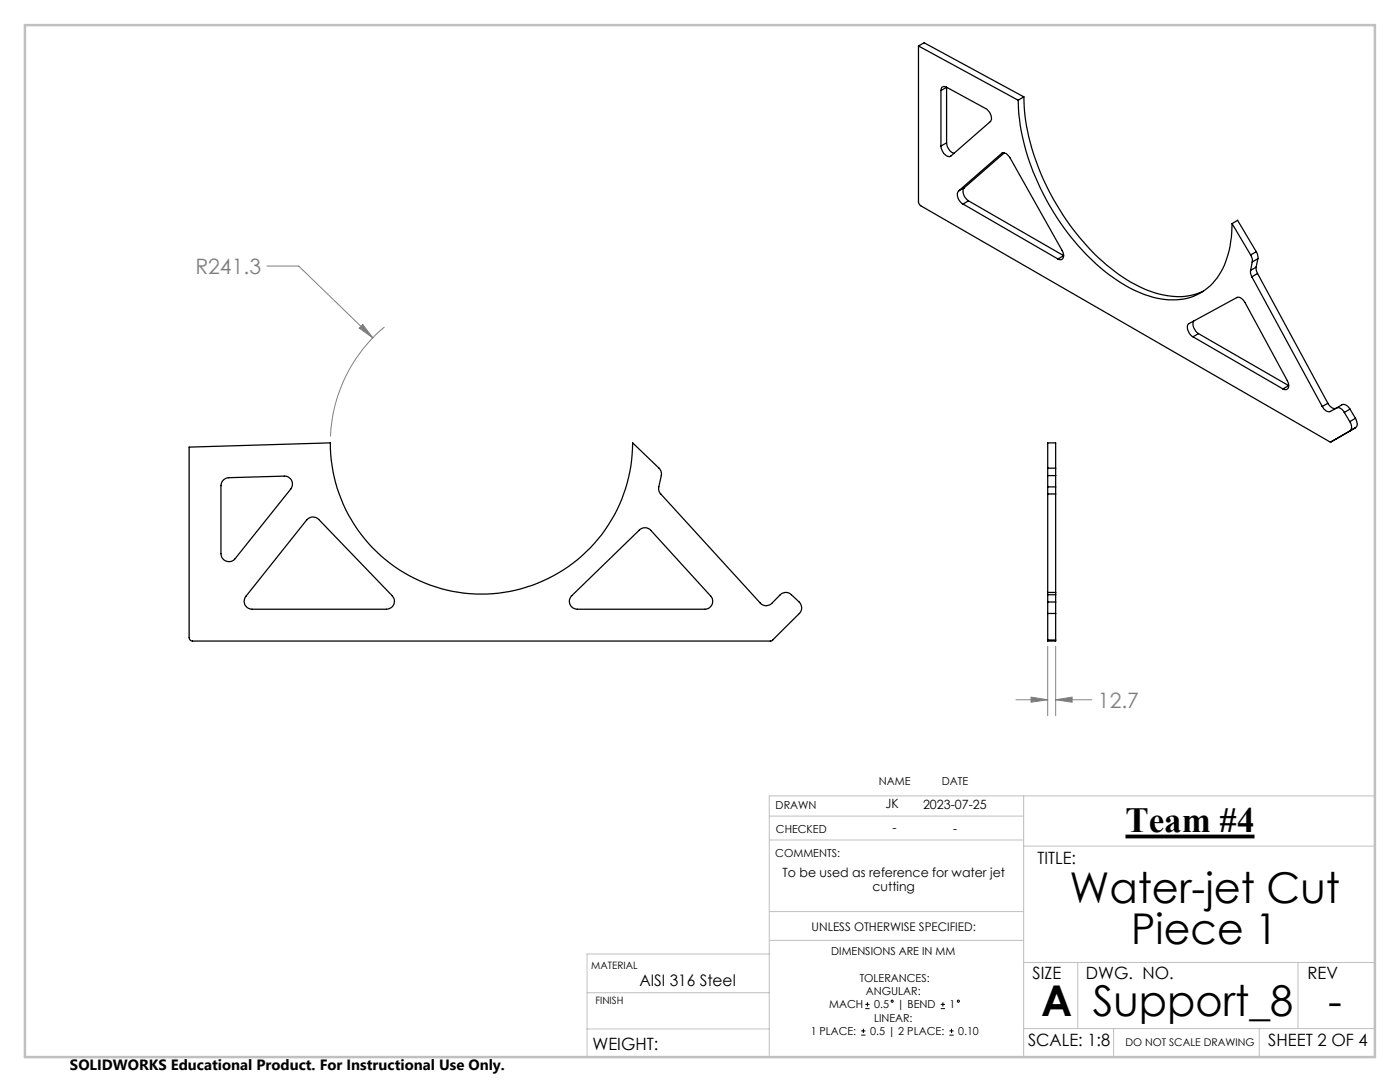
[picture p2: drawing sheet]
<svg xmlns="http://www.w3.org/2000/svg" width="279mm" height="216mm" viewBox="0 0 279 216" stroke-linecap="round" stroke-linejoin="round" font-family="sans-serif">
<g fill="none" stroke="#000" stroke-width=".25">
<path d="M183.3 9.2v31.2l.3 .5 81.8 47.3h.2M183.3 9.2l19.9 10.8M183.3 9.2l1.1-.7 19.9 10.8M187.8 18.1v11M188.9 17.4a.69 .69 0 0 0-.8 0 .69 .69 0 0 0-.3 .7M188.9 17.4l7.8 4.3a2.2 2.2 0 0 1 1 2.5l-7.9 6.9a1.33 1.33 0 0 1-1.7-1l-.3-1M188.9 17.4l-1.1 .7M188.9 17.4v11.1M204.3 19.3a45.9 45.9 0 0 0 9.1 25.4 37.5 37.5 0 0 0 15.5 13.2 13.8 13.8 0 0 0 11.3 .2M204.3 19.3l-1.1 .7M188.9 28.5a2.38 2.38 0 0 0 1.5 2.1M188.9 28.5l-1.1 .6"/>
<path d="M191.3 38.1a1.94 1.94 0 0 0 .9 2.6M192.4 37.5a1.98 1.98 0 0 0 .9 2.6M192.4 37.5l-1.1 .6M199.9 30.6a1.32 1.32 0 0 1 1.7 .9l10.3 18.5a1.15 1.15 0 0 1-.2 1.8l-.6-.1M199.9 30.6l-8.6 7.5M200.1 30.5l-.2 .1M200.4 30.5l-8 7M203.2 20a45.6 45.6 0 0 0 9.1 25.4 37.5 37.5 0 0 0 15.5 13.1 13.7 13.7 0 0 0 11.5 .1 12.3 12.3 0 0 0 6-8.7l.4-2.5 .2-2.8M192.2 40.7l18.9 11M193.3 40.1l19 10.9-1.2 .7M193.3 40.1l-1.1 .6M245.9 44.6l3.7 6.3"/>
<path d="M245.9 44.6l1.1-.6 3.7 6.2M249.6 50.9l.3 .7v.7M249.6 53.9v.5l.2 .8M249.8 55.2l14.1 25.9M249.9 52.3l-.3 1.6M250.7 53.3l.3 1.3M250.7 53.3l-1.1 .6M250.7 50.2l.3 .6v.8M250.7 50.2l-1.1 .7M251 54.6l-1.2 .6M251 54.6l14 25.9M251 51.6l-1.1 .7"/>
<path d="M251 51.6l-.3 1.7M238.1 67.2a2.1 2.1 0 0 1-.9-2.6l9.6-5.2a1.39 1.39 0 0 1 1.7 1l8.4 15.5a1.14 1.14 0 0 1-.3 1.9l-.6-.2M238.1 67.2l17.9 10.4M238.3 64a2.05 2.05 0 0 0 .9 2.6M239.2 66.6l18 10.3-1.2 .7M239.2 66.6l-1.1 .6M37.7 89.2l28.2-.8a30.2 30.2 0 0 0 30.2 30.1 30.2 30.2 0 0 0 30.2-30.1l5.2 5a1.56 1.56 0 0 1 .5 1.5l-.5 2.3a1.64 1.64 0 0 0 .4 1.4l19.8 21.7a1.55 1.55 0 0 0 2.3 .1l1.7-1.7a1.56 1.56 0 0 1 2.2 0l1.6 1.4a1.6 1.6 0 0 1 0 2.3l-5.6 5.5h-115.5a.73 .73 0 0 1-.7-.7zM44.5 95.9l.6-.5 .5-.1 11.1-.3a1.59 1.59 0 0 1 1.5 .9 1.59 1.59 0 0 1-.2 1.7l-11.1 13.9a1.59 1.59 0 0 1-1.7 .5 1.59 1.59 0 0 1-1.1-1.5v-13.6zM209.1 93.4v1.5M209.1 97.2v1.4M209.1 93.4v-5h1.6v5M209.1 94.9v2.3"/>
<path d="M209.1 98.6v19.6M209.1 98.6h1.6M209.1 93.4h1.6M209.1 94.9h1.6M209.1 97.2h1.6M210.7 93.4v1.5M210.7 97.2v1.4M210.7 94.9v2.3M210.7 98.6v19.6M263.9 81.1a1.43 1.43 0 0 0 1.6 1l1.2-.7M265 80.5a1.54 1.54 0 0 0 1.6 1M265 80.5l-1.1 .6"/>
<path d="M266.7 81.4a1.26 1.26 0 0 1 1.6 .9M266.7 81.4l1.1-.6a1.38 1.38 0 0 1 1.6 .8M268.3 82.3l1.1 1.8M269.4 84.1a1.47 1.47 0 0 1 0 1.9M269.4 86l-3.8 2.2M269.4 81.6l-1.1 .7M269.4 81.6l1.1 1.9M270.5 83.5a1.41 1.41 0 0 1 0 1.8M270.5 83.5l-1.1 .6M270.5 85.3l-1.1 .7M270.5 85.3l-4.9 2.9M61.2 103.8a1.59 1.59 0 0 1 2.4-.2l14.7 15.3a1.58 1.58 0 0 1 .3 1.7 1.58 1.58 0 0 1-1.5 1h-26.8a1.57 1.57 0 0 1-1.4-.9 1.57 1.57 0 0 1 .2-1.7z"/>
<path d="M113.9 119l13.7-13.2a1.57 1.57 0 0 1 2.3 0l11.9 13.1a1.57 1.57 0 0 1 .3 1.7 1.57 1.57 0 0 1-1.4 1h-25.5a1.59 1.59 0 0 1-1.4-.9 1.59 1.59 0 0 1 .1-1.7zM209.1 118.2v.5M209.1 118.2h1.6M209.1 118.7v1.4M209.1 118.7h1.6M210.7 118.2v.5M210.7 118.7v1.4M209.1 120.1v2.3M209.1 127.7v.2h1.6v-.2M209.1 122.4h1.6M209.1 120.1h1.6M209.1 127.7h1.6"/>
<path d="M209.1 122.4v5.3M210.7 120.1v2.3M210.7 122.4v5.3"/>
</g>
<path d="M224.6 166.9h25.8" fill="none" stroke="#000" stroke-width=".75" stroke-linecap="butt"/>
<g fill="none" stroke="#000" stroke-width=".2">
<path d="M173.1 200v.8M188.2 200v.8M171.9 206.6h.8M171.9 205.7h.8M172.3 205.3v.8M172.7 201.3h.8M172.7 200.4h.8M187.7 201.3h.9M187.7 200.4h.9M189.5 206.6h.8M189.5 205.7h.8M189.9 205.3v.8"/>
<circle cx="178" cy="199.8" r=".21"/>
<circle cx="191.3" cy="199.8" r=".22"/>
</g>
<path d="M53.3 53.1h6.3l14.8 14.3M72.4 64.7l2 2.7-2.7-1.9zM76.7 65.3a30.2 30.2 0 0 0-10.8 21.8M202.7 139.6h6.4M205.8 139.1l3.3 .5-3.3 .5zM209.1 129v13.8M210.7 129v13.8M210.7 139.6h7.2M210.7 139.6l3.3-.5v1z" fill="none" stroke="#808080" stroke-width=".2"/>
<g fill="none" stroke="#c0c0c0" stroke-width=".2">
<path d="M204.3 158.8v52.1M274.4 158.8h-120.9v52.1M153.5 167.6h50.8M153.5 162.8h50.8M204.3 168.8h70.1M117.2 198.1h36.3M153.6 190.4h-36.4v20.5M153.6 181.9h50.7M153.6 187.6h50.7M204.3 192.1h70.1M215.1 192.1v13.1M259 192.1v13.1"/>
<path d="M117.2 205.3h36.3M204.3 205.2h70.1M222.2 205.2v5.7M251.3 205.2v5.7"/>
</g>
<path d="M5 5h269.4v205.9h-269.4z" fill="none" stroke="#c0c0c0" stroke-width=".5"/>
<path d="M72.4 64.7l-.7 .8 2.7 1.9zM205.8 139.1l3.3 .5-3.3 .5zM210.7 139.6l3.3-.5v1z" fill="#808080"/>
<g font-size="8.5">
<text x="213.4" y="180.2">Water-jet Cut</text>
<text x="225.8" y="188.4">Piece 1</text>
<text x="207.8" y="202.7">A</text>
<text x="218.1" y="202.7">Support_8</text>
<text x="265" y="202.7">-</text>
</g>
<text font-size="7.1" x="224.6" y="166.1">Team #4</text>
<g font-size="4.2" fill="#808080">
<text x="39" y="54.7">R241.3</text>
<text x="219.1" y="141.2">12.7</text>
</g>
<g font-size="3.4">
<text x="207.1" y="172.3">TITLE:</text>
<text x="206.1" y="195.4">SIZE</text>
<text x="216.7" y="195.4">DWG. NO.</text>
<text x="260.9" y="195.4">REV</text>
<text x="118.2" y="209.5">WEIGHT:</text>
<text x="205.2" y="208.7">SCALE: 1:8</text>
<text x="253.1" y="208.7">SHEET 2 OF 4</text>
</g>
<text font-size="3.2" x="127.6" y="196.7">AISI 316 Steel</text>
<text font-size="3" x="14" y="213.5">SOLIDWORKS Educational Product. For Instructional Use Only.</text>
<g font-size="2.5">
<text x="176.7" y="161.3">JK</text>
<text x="184.2" y="161.4">2023-07-25</text>
<text x="178.1" y="166.1">-</text>
<text x="190.2" y="166.2">-</text>
<text x="156.2" y="175">To be used as reference for water jet</text>
<text x="174.2" y="177.9">cutting</text>
</g>
<text font-size="2.4" x="162" y="185.7">UNLESS OTHERWISE SPECIFIED:</text>
<g font-size="2.2">
<text x="154.8" y="161.4">DRAWN</text>
<text x="175.4" y="156.7">NAME</text>
<text x="188" y="156.7">DATE</text>
<text x="154.9" y="166.3">CHECKED</text>
<text x="154.7" y="171">COMMENTS:</text>
<text x="165.9" y="190.6">DIMENSIONS ARE IN MM</text>
<text x="171.6" y="195.9">TOLERANCES:</text>
<text x="165.5" y="201.2">MACH</text>
<text x="172.8" y="198.6">ANGULAR:</text>
<text x="174.4" y="203.9">LINEAR:</text>
<text x="174.4" y="201.2">0.5</text>
<text x="179.1" y="201.2">| BEND</text>
<text x="189.5" y="201.2">1</text>
<text x="161.8" y="206.5">1 PLACE:</text>
<text x="173.6" y="206.5">0.5 | 2 PLACE:</text>
<text x="191.2" y="206.5">0.10</text>
</g>
<text font-size="2.1" x="224.6" y="208.7">DO NOT SCALE DRAWING</text>
<g font-size="2">
<text x="118" y="193.3">MATERIAL</text>
<text x="118.8" y="200.4">FINISH</text>
</g>
</svg>
